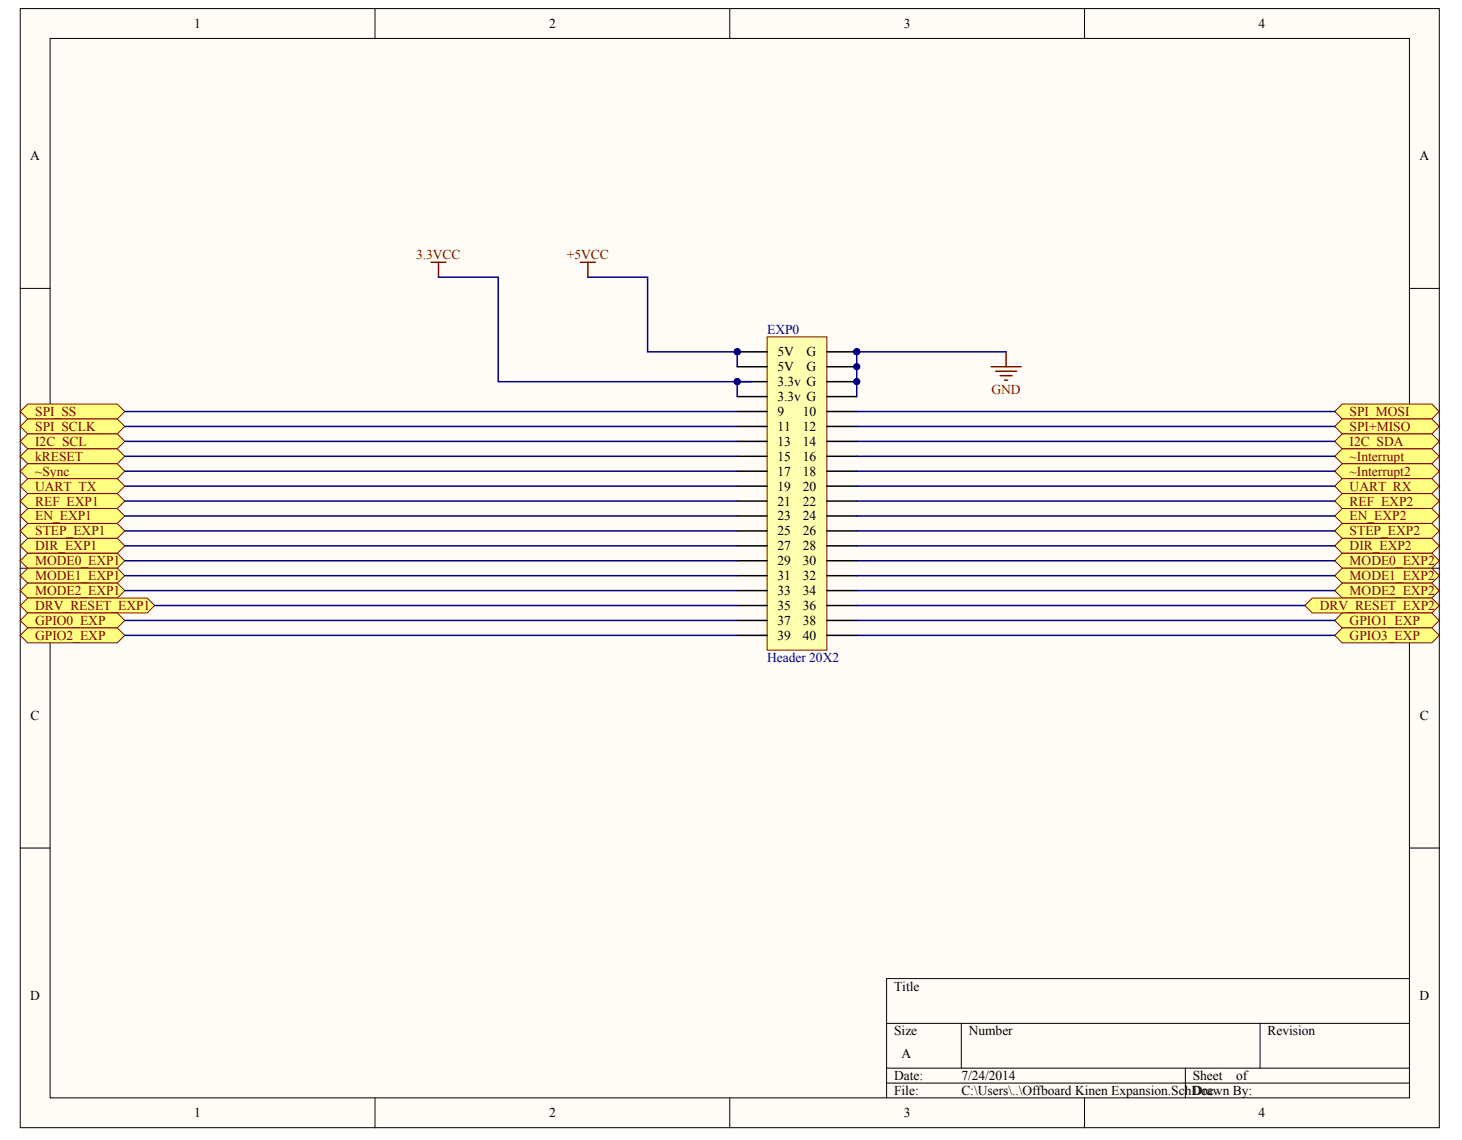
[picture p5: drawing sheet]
<svg xmlns="http://www.w3.org/2000/svg" width="258mm" height="201mm" viewBox="0 0 258 201" stroke-linecap="round" stroke-linejoin="round" font-family="sans-serif">
<g fill="#fffcf8" stroke="#000" stroke-width=".18">
<path d="M3.6 1.5h250.3v197.4h-250.3z"/>
<path d="M8.8 6.8h239.8v186.8h-239.8z"/>
</g>
<g fill="none" stroke="#000" stroke-width=".18">
<path d="M66.1 1.5v5.3M128.7 1.5v5.3M191.3 1.5v5.3M3.6 50.9h5.2M248.6 50.9h5.3M3.6 100.2h5.2M248.6 100.2h5.3M3.6 149.6h5.2M248.6 149.6h5.3M248.6 172.6h-92.2v21.1M66.1 193.7v5.2M128.7 193.7v5.2"/>
<path d="M156.4 180.5h92.2M156.4 188.4h92.2M156.4 191h92.2M169.6 180.5v7.9M191.3 193.7v5.2M209.1 188.4v5.3M222.3 180.5v7.9"/>
</g>
<path d="M135.3 59.4h10.5v55.3h-10.5z" fill="#ffffb0" stroke="#800000" stroke-width=".18"/>
<g fill="none" stroke="#000" stroke-width=".26">
<path d="M130 62.1h5.3M130 64.7h5.3M130 67.3h5.3M130 70h5.3M130 72.6h5.3M130 75.2h5.3M130 77.9h5.3M145.8 62.1h5.3M145.8 64.7h5.3M145.8 67.3h5.3M145.8 70h5.3M145.8 72.6h5.3"/>
<path d="M145.8 75.2h5.3M145.8 77.9h5.3M130 80.5h5.3M130 83.1h5.3M130 85.7h5.3M130 88.4h5.3M130 91h5.3M130 93.6h5.3M130 96.3h5.3M130 98.9h5.3M145.8 80.5h5.3M145.8 83.1h5.3"/>
<path d="M145.8 85.7h5.3M145.8 88.4h5.3M145.8 91h5.3M145.8 93.6h5.3M145.8 96.3h5.3M145.8 98.9h5.3M130 101.5h5.3M130 104.2h5.3M130 106.8h5.3M130 109.4h5.3M130 112.1h5.3M145.8 101.5h5.3"/>
<path d="M145.8 104.2h5.3M145.8 106.8h5.3M145.8 109.4h5.3M145.8 112.1h5.3"/>
</g>
<g fill="#000080" stroke="#000080" stroke-width=".18">
<circle cx="130" cy="62" r=".52"/>
<circle cx="151.1" cy="62" r=".52"/>
<circle cx="151.1" cy="64.7" r=".52"/>
<circle cx="130" cy="67.3" r=".52"/>
<circle cx="151.1" cy="67.3" r=".52"/>
</g>
<path d="M76 46.3h2.7M77.3 46.3v2.6M102.4 46.3h2.6M103.7 46.3v2.6M174.8 64.7h5.3M175.6 65.5h3.7M176.4 66.3h2.1M177.2 67.1h.5M177.5 62.1v2.6" fill="none" stroke="#800000" stroke-width=".26"/>
<path d="M77.3 48.9h10.6v18.4h44.8M103.7 48.9h10.5v13.2h15.8v2.6M130 67.3v2.7M177.5 62.1h-26.4v7.9" fill="none" stroke="#000080" stroke-width=".26"/>
<g fill="#ffff80" stroke="#800000" stroke-width=".18">
<path d="M3.6 72.6l1.3-1.3h15.8l1.3 1.3-1.3 1.3h-15.8z" fill-rule="evenodd"/>
<path d="M3.6 75.2l1.3-1.3h15.8l1.3 1.3-1.3 1.3h-15.8z" fill-rule="evenodd"/>
<path d="M3.6 77.9l1.3-1.4h15.8l1.3 1.4-1.3 1.3h-15.8z" fill-rule="evenodd"/>
<path d="M3.6 80.5l1.3-1.3h15.8l1.3 1.3-1.3 1.3h-15.8z" fill-rule="evenodd"/>
<path d="M235.4 72.6l1.4-1.3h15.8l1.3 1.3-1.3 1.3h-15.8z" fill-rule="evenodd"/>
<path d="M235.4 75.2l1.4-1.3h15.8l1.3 1.3-1.3 1.3h-15.8z" fill-rule="evenodd"/>
<path d="M235.4 77.9l1.4-1.4h15.8l1.3 1.4-1.3 1.3h-15.8z" fill-rule="evenodd"/>
<path d="M3.6 83.1l1.3-1.3h15.8l1.3 1.3-1.3 1.3h-15.8z" fill-rule="evenodd"/>
<path d="M235.4 80.5l1.4-1.3h15.8l1.3 1.3-1.3 1.3h-15.8z" fill-rule="evenodd"/>
</g>
<path d="M22 72.6h108M22 75.2h108M22 77.9h108M151.1 72.6h84.3M151.1 75.2h84.3M151.1 77.9h84.3M22 80.5h108M22 83.1h108M151.1 80.5h84.3" fill="none" stroke="#000080" stroke-width=".26"/>
<path d="M235.4 83.1l1.4-1.3h15.8l1.3 1.3-1.3 1.3h-15.8z" fill-rule="evenodd" fill="#ffff80" stroke="#800000" stroke-width=".18"/>
<path d="M22 85.7h108M151.1 83.1h84.3" fill="none" stroke="#000080" stroke-width=".26"/>
<g fill="#ffff80" stroke="#800000" stroke-width=".18">
<path d="M3.6 85.7l1.3-1.3h15.8l1.3 1.3-1.3 1.4h-15.8z" fill-rule="evenodd"/>
<path d="M235.4 85.7l1.4-1.3h15.8l1.3 1.3-1.3 1.4h-15.8z" fill-rule="evenodd"/>
</g>
<path d="M151.1 85.7h84.3" fill="none" stroke="#000080" stroke-width=".26"/>
<g fill="#ffff80" stroke="#800000" stroke-width=".18">
<path d="M3.6 88.4l1.3-1.3h15.8l1.3 1.3-1.3 1.3h-15.8z" fill-rule="evenodd"/>
<path d="M3.6 91l1.3-1.3h15.8l1.3 1.3-1.3 1.3h-15.8z" fill-rule="evenodd"/>
<path d="M3.6 93.6l1.3-1.3h15.8l1.3 1.3-1.3 1.4h-15.8z" fill-rule="evenodd"/>
<path d="M3.6 96.3l1.3-1.3h15.8l1.3 1.3-1.3 1.3h-15.8z" fill-rule="evenodd"/>
<path d="M3.6 98.9l1.3-1.3h15.8l1.3 1.3-1.3 1.3h-15.8z" fill-rule="evenodd"/>
<path d="M3.6 101.5l1.3-1.3h15.8l1.3 1.3-1.3 1.4h-15.8z" fill-rule="evenodd"/>
<path d="M3.6 104.2l1.3-1.3h15.8l1.3 1.3-1.3 1.3h-15.8z" fill-rule="evenodd"/>
<path d="M3.6 106.8l1.3-1.3h21.1l1.3 1.3-1.3 1.3h-21.1z" fill-rule="evenodd"/>
<path d="M235.4 88.4l1.4-1.3h15.8l1.3 1.3-1.3 1.3h-15.8z" fill-rule="evenodd"/>
<path d="M235.4 91l1.4-1.3h15.8l1.3 1.3-1.3 1.3h-15.8z" fill-rule="evenodd"/>
<path d="M235.4 93.6l1.4-1.3h15.8l1.3 1.3-1.3 1.4h-15.8z" fill-rule="evenodd"/>
<path d="M235.4 96.3l1.4-1.3h15.8l1.3 1.3-1.3 1.3h-15.8z" fill-rule="evenodd"/>
<path d="M235.4 98.9l1.4-1.3h15.8l1.3 1.3-1.3 1.3h-15.8z" fill-rule="evenodd"/>
<path d="M235.4 101.5l1.4-1.3h15.8l1.3 1.3-1.3 1.4h-15.8z" fill-rule="evenodd"/>
<path d="M235.4 104.2l1.4-1.3h15.8l1.3 1.3-1.3 1.3h-15.8z" fill-rule="evenodd"/>
<path d="M230.2 106.8l1.3-1.3h21.1l1.3 1.3-1.3 1.3h-21.1z" fill-rule="evenodd"/>
</g>
<g fill="none" stroke="#000080" stroke-width=".26">
<path d="M22 88.4h108M22 91h108M22 93.6h108M22 96.3h108M22 98.9h108M151.1 88.4h84.3M151.1 91h84.3M151.1 93.6h84.3M151.1 96.3h84.3M151.1 98.9h84.3M22 101.5h108M22 104.2h108"/>
<path d="M27.3 106.8h102.7M151.1 101.5h84.3M151.1 104.2h84.3M151.1 106.8h79.1"/>
</g>
<g fill="#ffff80" stroke="#800000" stroke-width=".18">
<path d="M3.6 109.4l1.3-1.3h15.8l1.3 1.3-1.3 1.4h-15.8z" fill-rule="evenodd"/>
<path d="M3.6 112.1l1.3-1.3h15.8l1.3 1.3-1.3 1.3h-15.8z" fill-rule="evenodd"/>
<path d="M235.4 109.4l1.4-1.3h15.8l1.3 1.3-1.3 1.4h-15.8z" fill-rule="evenodd"/>
<path d="M235.4 112.1l1.4-1.3h15.8l1.3 1.3-1.3 1.3h-15.8z" fill-rule="evenodd"/>
</g>
<path d="M22 109.4h108M22 112.1h108M151.1 109.4h84.3M151.1 112.1h84.3" fill="none" stroke="#000080" stroke-width=".26"/>
<g font-size="2.4">
<text x="34.3" y="4.9">1</text>
<text x="96.8" y="4.9">2</text>
<text x="159.4" y="4.9">3</text>
<text x="222" y="4.9">4</text>
<text x="5.3" y="28.3">A</text>
<text x="250.4" y="28.3">A</text>
<text x="137.2" y="62.9">5V</text>
<text x="137.2" y="65.5">5V</text>
<text x="142.3" y="62.9">G</text>
<text x="142.3" y="65.5">G</text>
<text x="137.2" y="68.1">3.3v G</text>
<text x="137.2" y="70.8">3.3v G</text>
<text x="5.4" y="77.7">B</text>
<text x="137.2" y="73.4">9</text>
<text x="137.2" y="76">11</text>
<text x="141.6" y="73.4">10</text>
<text x="141.6" y="76">12</text>
<text x="250.5" y="77.7">B</text>
<text x="137.2" y="78.7">13</text>
<text x="137.2" y="81.3">15</text>
<text x="137.2" y="83.9">17</text>
<text x="141.6" y="78.7">14</text>
<text x="141.6" y="81.3">16</text>
<text x="141.6" y="83.9">18</text>
<text x="137.2" y="86.6">19</text>
<text x="137.2" y="89.2">21</text>
<text x="141.6" y="86.6">20</text>
<text x="141.6" y="89.2">22</text>
<text x="137.2" y="91.8">23</text>
<text x="137.2" y="94.4">25</text>
<text x="141.6" y="91.8">24</text>
<text x="141.6" y="94.4">26</text>
<text x="137.2" y="97.1">27</text>
<text x="137.2" y="99.7">29</text>
<text x="141.6" y="97.1">28</text>
<text x="141.6" y="99.7">30</text>
<text x="137.2" y="102.4">31</text>
<text x="137.2" y="105">33</text>
<text x="137.2" y="107.6">35</text>
<text x="141.6" y="102.4">32</text>
<text x="141.6" y="105">34</text>
<text x="141.6" y="107.6">36</text>
<text x="137.2" y="110.2">37</text>
<text x="137.2" y="112.9">39</text>
<text x="141.6" y="110.2">38</text>
<text x="141.6" y="112.9">40</text>
<text x="5.4" y="127">C</text>
<text x="250.5" y="127">C</text>
<text x="5.3" y="176.4">D</text>
<text x="157.7" y="174.7">Title</text>
<text x="250.4" y="176.4">D</text>
<text x="157.7" y="182.6">Size</text>
<text x="170.9" y="182.6">Number</text>
<text x="223.6" y="182.6">Revision</text>
<text x="157.7" y="190.5">Date:</text>
<text x="159" y="186.6">A</text>
<text x="169.6" y="190.5">7/24/2014</text>
<text x="210.4" y="190.5">Sheet</text>
<text x="218" y="190.5">of</text>
<text x="34.3" y="197.1">1</text>
<text x="96.8" y="197.1">2</text>
<text x="157.7" y="193.2">File:</text>
<text x="159.4" y="197.1">3</text>
<text x="169.6" y="193.2">C:\Users\..\Offboard Kinen Expansion.SchDoc</text>
<text x="210.4" y="193.2">Drawn By:</text>
<text x="222" y="197.1">4</text>
</g>
<g font-size="2.4" fill="#800000">
<text x="73.4" y="45.8">3.3VCC</text>
<text x="100" y="45.8">+5VCC</text>
<text x="174.9" y="69.4">GND</text>
<text x="6.2" y="73.4">SPI_SS</text>
<text x="6.2" y="76">SPI_SCLK</text>
<text x="238.1" y="73.4">SPI_MOSI</text>
<text x="238.1" y="76">SPI+MISO</text>
<text x="6.2" y="78.7">I2C_SCL</text>
<text x="6.2" y="81.3">kRESET</text>
<text x="6.2" y="83.9">~Sync</text>
<text x="238.1" y="78.7">I2C_SDA</text>
<text x="238.1" y="81.3">~Interrupt</text>
<text x="238.1" y="83.9">~Interrupt2</text>
<text x="6.2" y="86.6">UART_TX</text>
<text x="6.2" y="89.2">REF_EXP1</text>
<text x="238.1" y="86.6">UART_RX</text>
<text x="238.1" y="89.2">REF_EXP2</text>
<text x="6.2" y="91.8">EN_EXP1</text>
<text x="6.2" y="94.4">STEP_EXP1</text>
<text x="238.1" y="91.8">EN_EXP2</text>
<text x="238.1" y="94.4">STEP_EXP2</text>
<text x="6.2" y="97.1">DIR_EXP1</text>
<text x="6.2" y="99.7">MODE0_EXP1</text>
<text x="238.1" y="97.1">DIR_EXP2</text>
<text x="238.1" y="99.7">MODE0_EXP2</text>
<text x="6.2" y="102.4">MODE1_EXP1</text>
<text x="6.2" y="105">MODE2_EXP1</text>
<text x="6.2" y="107.6">DRV_RESET_EXP1</text>
<text x="232.8" y="107.6">DRV_RESET_EXP2</text>
<text x="238.1" y="102.4">MODE1_EXP2</text>
<text x="238.1" y="105">MODE2_EXP2</text>
<text x="6.2" y="110.2">GPIO0_EXP</text>
<text x="6.2" y="112.9">GPIO2_EXP</text>
<text x="238.1" y="110.2">GPIO1_EXP</text>
<text x="238.1" y="112.9">GPIO3_EXP</text>
</g>
<g font-size="2.4" fill="#000080">
<text x="135.3" y="58.9">EXP0</text>
<text x="135.3" y="116.8">Header 20X2</text>
</g>
</svg>
